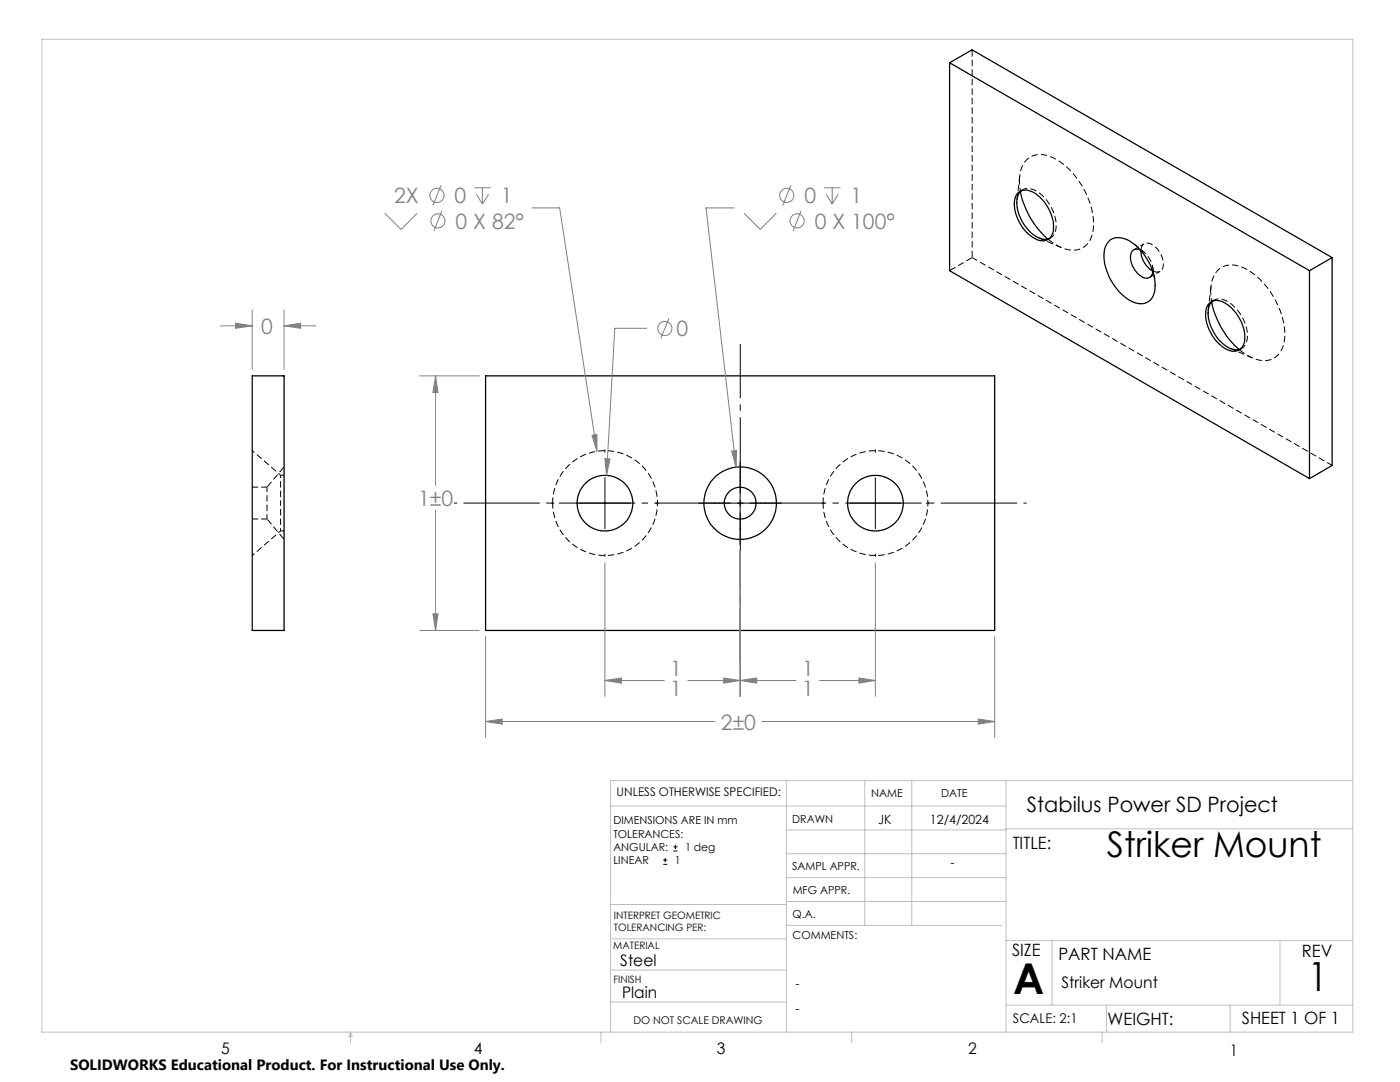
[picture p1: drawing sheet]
<svg xmlns="http://www.w3.org/2000/svg" width="279mm" height="216mm" viewBox="0 0 279 216" stroke-linecap="round" stroke-linejoin="round" font-family="sans-serif">
<path d="M110.3 100.4a10.5 10.5 0 0 1 15.4-9.2 10.5 10.5 0 0 1 .8 17.9 10.5 10.5 0 0 1-16.2-7.8v-.9M164.3 100.4a10.5 10.5 0 0 1 15.4-9.2 10.5 10.5 0 0 1 .8 17.9 10.5 10.5 0 0 1-16.2-7.8v-.9" fill="none" stroke="#000" stroke-width=".2" stroke-dasharray="1.3 .6" stroke-dashoffset=".2" stroke-linecap="butt"/>
<g fill="none" stroke="#000" stroke-width=".25">
<path d="M189.5 12.5l71.8 41.5M189.5 12.5l4.5-2.6 71.9 41.5M189.5 12.5v41.5l71.8 41.5M203.1 38.6a2.61 2.61 0 0 1 3.6 .1 8.2 8.2 0 0 1 3.4 7.8 2.22 2.22 0 0 1-3.4 1.2 8.2 8.2 0 0 1-4.2-8zM203.6 38.2a17 17 0 0 0 5.5 9.5M203.8 38.1a3.8 3.8 0 0 0-.6 4.1 8 8 0 0 0 4.9 5.5l1.3-.1M221.3 48.2a3.5 3.5 0 0 1 4.7 .2 10.7 10.7 0 0 1 4.4 9.7 2.91 2.91 0 0 1-4.4 2.1 10.7 10.7 0 0 1-5.6-10.3l.4-1zM227.6 49.9a1.33 1.33 0 0 0-1.5 0 1.33 1.33 0 0 0-.5 1.4 4.5 4.5 0 0 0 3.2 4.2 1.33 1.33 0 0 0 1.3-1.3M227.7 50a4.8 4.8 0 0 0 2.3 4.1M261.3 54v41.5M265.9 51.4l-4.6 2.6M265.9 51.4v41.5l-4.6 2.6"/>
<path d="M50.3 75h6.4v50.8h-6.4zM96.9 75h101.6v50.8h-101.6zM241.3 60.6a2.52 2.52 0 0 1 3.6 .1 8.1 8.1 0 0 1 3.4 7.8 2.26 2.26 0 0 1-3.4 1.2 8.3 8.3 0 0 1-4.2-8zM241.8 60.3a17.3 17.3 0 0 0 5.5 9.4M242 60.1a4.3 4.3 0 0 0-.5 4.7 7.4 7.4 0 0 0 4.8 4.9h1.2"/>
<circle cx="120.7" cy="100.4" r="5.5"/>
<circle cx="147.7" cy="100.4" r="3.2"/>
<circle cx="147.7" cy="100.4" r="7.2"/>
<circle cx="174.7" cy="100.4" r="5.5"/>
</g>
<path d="M203.8 38a2.68 2.68 0 0 1 3.4 .4 8.2 8.2 0 0 1 3.4 7.8l-.4 .7-.8 .7M204.1 37.9l-.5 .3M209.1 47.8l.5-.3M242.3 59.9l-.5 .3M242 60.1a2.68 2.68 0 0 1 3.4 .3 8.2 8.2 0 0 1 3.4 7.8l-.4 .8-.9 .7M247.3 69.8l.5-.3" fill="none" stroke="#000" stroke-width=".2" stroke-dasharray="1.3 .6" stroke-linecap="butt"/>
<path d="M194 9.9v41.5M203.5 36.1a4.8 4.8 0 0 1 3.1-5.2 7.4 7.4 0 0 1 6.2 2.3 16.2 16.2 0 0 1 5.4 12.2 4.4 4.4 0 0 1-3.6 4.5 7.6 7.6 0 0 1-5.5-2.2M189.5 54l4.5-2.6M227.7 50a1.35 1.35 0 0 1 .7-1.4 1.35 1.35 0 0 1 1.5 .2 4.4 4.4 0 0 1 2 4.9 1.3 1.3 0 0 1-1.9 .3M230.1 54.2a4.8 4.8 0 0 0-2.5-4.3M241.6 58.1a4.8 4.8 0 0 1 3.2-5.1 7.4 7.4 0 0 1 6.1 2.3 16.2 16.2 0 0 1 5.5 12.1 4.4 4.4 0 0 1-3.7 4.5 7.6 7.6 0 0 1-5.4-2.2M56.7 93.1l-3.4 4.1M53.3 103.6l3.4 4" fill="none" stroke="#000" stroke-width=".2" stroke-dasharray="1.3 .6" stroke-dashoffset="-.1" stroke-linecap="butt"/>
<path d="M203.7 38.2l-.2-2.1M241.8 60.2l-.2-2.1" fill="none" stroke="#000" stroke-width=".2" stroke-dasharray="1.3 .6" stroke-dashoffset=".5" stroke-linecap="butt"/>
<path d="M203.5 35.1l-.5 4.8M194 51.4l71.9 41.5M207.3 47.5l4.5 1.9M241.7 57.1l-.6 4.8M245.5 69.5l4.4 1.9M53.3 97.2h-2.9M50.4 103.6h2.9" fill="none" stroke="#000" stroke-width=".2" stroke-dasharray="1.3 .6" stroke-dashoffset=".1" stroke-linecap="butt"/>
<path d="M228.3 50.3l-1.7-1.4M228.4 48.6l-2.1 1.2M229.4 55.3l2.1-1.2M230.4 55.6l-.3-2.3M56.7 94.8h-.7M56 105.9h.7" fill="none" stroke="#000" stroke-width=".2" stroke-dasharray="1.3 .6" stroke-dashoffset=".4" stroke-linecap="butt"/>
<path d="M56 94.8l-5.6-4.9M50.4 110.8l5.6-4.9M56 100.4v-5.6M56 105.9v-5.5" fill="none" stroke="#000" stroke-width=".2" stroke-dasharray="1.3 .6" stroke-dashoffset=".7" stroke-linecap="butt"/>
<path d="M53.3 97.2v6.4" fill="none" stroke="#000" stroke-width=".2" stroke-dasharray="1.3 .6" stroke-dashoffset=".3" stroke-linecap="butt"/>
<g fill="none" stroke="#808080" stroke-width=".2">
<path d="M88 37l-1.6 4M94.7 37.5h3.2M95.1 38.8l1.2 1.9M96.3 37.5v3.2M97.5 38.8l-1.2 1.9M157.8 37l-1.6 4M164.5 37.5h3.2M164.9 38.8l1.2 1.9M166.1 37.5v3.2M167.3 38.8l-1.2 1.9M76.8 42.5l3.2 3.3 3.3-3.3M88.2 42.1l-1.6 4"/>
<path d="M106.2 41.5h5.5l7.4 48.6M146.5 41.5h-5.6l6 51.7M148.5 42.5l3.2 3.3 3.2-3.3M159.9 42.1l-1.6 4M44 65h6.3M47 64.5l3.3 .5-3.3 .5zM50.3 61.8v11.9M56.7 65l3.3-.5v1zM56.7 61.8v11.9M56.7 65h6.3M83.7 75h11.9M86.9 75l.5 3.3h-1z"/>
<path d="M86.9 75v21.8M129 65.5h-6.3l-1.7 29.4M133.5 63.5l-1.6 4.1M118.1 86.9l1-.2v3.4zM120.7 91.5l1 .1-.7 3.3zM146 90l1-.1-.1 3.3zM86.9 101.8v24M120.7 112.3v26.7M147.7 109.9v29.1M174.7 112.3v26.7M83.7 125.8h11.9M86.4 122.5h1l-.5 3.3z"/>
<path d="M96.9 127.1v20M120.7 135.8l3.3-.5v1zM120.7 135.8h11.9M137.3 135.8h21.6M144.4 135.3l3.3 .5-3.3 .5zM147.7 135.8l3.3-.5v1zM163.5 135.8h11.2M171.4 135.3l3.3 .5-3.3 .5zM198.5 127.1v20M96.9 144l3.3-.5v1zM96.9 144h45.8M152 144h46.5"/>
<path d="M195.2 143.5l3.3 .5-3.3 .5z"/>
<circle cx="87.2" cy="39" r="1.41"/>
<circle cx="157" cy="39" r="1.41"/>
<circle cx="87.4" cy="44.1" r="1.4"/>
<circle cx="159.1" cy="44.1" r="1.41"/>
<circle cx="132.7" cy="65.5" r="1.41"/>
</g>
<g fill="none" stroke="#000" stroke-width=".2">
<path d="M120.7 89.7v.5M120.7 95.3v10.2M147.7 92.1v16.6M174.7 89.7v.5M174.7 95.3v10.2M110.1 100.4h.5M115.6 100.4h10.2M120.7 110.6v.4M130.9 100.4h.5M139.5 100.4h16.5M164.1 100.4h.4M169.6 100.4h10.2"/>
<path d="M174.7 110.6v.4M184.9 100.4h.4M132.4 172.5h.8M132.4 171.6h.8M132.8 171.2v.8M134.4 169.8h.8M134.4 169h.8M134.8 168.6v.8"/>
</g>
<path d="M204.9 100.4h-114.3" fill="none" stroke="#000" stroke-width=".2" stroke-dasharray="15.2 1.3 1.3 1.3" stroke-dashoffset="-1.9" stroke-linecap="butt"/>
<path d="M147.7 132.1v-63.5" fill="none" stroke="#000" stroke-width=".2" stroke-dasharray="15.2 1.3 1.3 1.3" stroke-dashoffset="4.4" stroke-linecap="butt"/>
<g fill="none" stroke="#c0c0c0" stroke-width=".2">
<path d="M8.4 7.8h261.6v198.2h-261.6zM157 155.8v50.2M172.6 155.8v28.8M182 155.8v28.8M200.8 155.8v50.2M270 155.8h-148.2v50.2M121.8 160.8h79M157 170.4h43.8M157 165.6h43.8M157 175.1h43.8M157 179.9h43.8M200.8 165.4h69.2"/>
<path d="M121.8 200h35.2M121.8 193.6h35.2M121.8 187.3h35.2M121.8 180.5h35.2M157 184.6h42.9M200.8 187.7h69.2M210 187.7v12.9M255.4 187.7v12.9M70 206v2.1M70 206l.3 .8h-.7zM119.9 206v2.1M170 206v2.1"/>
<path d="M200.8 200.6h69.2M220 206v2.1M220.8 200.6v5.4M245.5 200.6v5.4"/>
</g>
<path d="M86.9 75l.5 3.3h-1zM86.4 122.5h1l-.5 3.3zM195.2 143.5l3.3 .5-3.3 .5zM96.9 144l3.3-.5v1zM120.7 135.8l3.3-.5v1zM144.4 135.3l3.3 .5-3.3 .5zM147.7 135.8l3.3-.5v1zM171.4 135.3l3.3 .5-3.3 .5zM118.1 86.9l1 3.2v-3.4zM146 90l.9 3.2 .1-3.3zM120.7 91.5l.3 3.4 .7-3.3zM56.7 65l3.3-.5v1zM47 64.5l3.3 .5-3.3 .5z" fill="#808080"/>
<text font-size="8.5" x="202.2" y="198.3">A</text>
<text font-size="8" x="261" y="197.8">1</text>
<text font-size="7.1" x="220.9" y="171">Striker Mount</text>
<g font-size="4.2" fill="#808080">
<text x="78.7" y="40.5">2X</text>
<text x="90.7" y="40.5">0</text>
<text x="100" y="40.5">1</text>
<text x="160.5" y="40.5">0</text>
<text x="169.8" y="40.5">1</text>
<text x="90.9" y="45.6">0 X 82°</text>
<text x="162.6" y="45.6">0 X 100°</text>
<text x="52.1" y="66.6">0</text>
<text x="135" y="67.1">0</text>
<text x="83.4" y="100.9">1±0</text>
<text x="133.8" y="134.9">1</text>
<text x="160.1" y="134.9">1</text>
<text x="133.8" y="139">1</text>
<text x="160.1" y="139">1</text>
<text x="143.9" y="145.6">2±0</text>
</g>
<text font-size="4.2" x="204.9" y="162.1">Stabilus Power SD Project</text>
<g font-size="3.4">
<text x="202.1" y="169.3">TITLE:</text>
<text x="202" y="190.8">SIZE</text>
<text x="211.2" y="191.5">PART NAME</text>
<text x="259.8" y="191">REV</text>
<text x="221" y="204.5">WEIGHT:</text>
<text x="247.8" y="204.4">SHEET 1 OF 1</text>
</g>
<g font-size="3.2">
<text x="123.8" y="192.7">Steel</text>
<text x="211.9" y="197.1">Striker Mount</text>
<text x="124.2" y="199.1">Plain</text>
<text x="44.2" y="210.4">5</text>
<text x="94.6" y="210.3">4</text>
<text x="143.1" y="210.4">3</text>
<text x="193.2" y="210.3">2</text>
<text x="245.4" y="210.6">1</text>
</g>
<text font-size="3" x="14" y="213.5">SOLIDWORKS Educational Product. For Instructional Use Only.</text>
<text font-size="2.7" x="202.1" y="204">SCALE: 2:1</text>
<g font-size="2.5">
<text x="175.3" y="164.5">JK</text>
<text x="185.6" y="164.5">12/4/2024</text>
<text x="189.7" y="173">-</text>
<text x="158.8" y="197.2">-</text>
<text x="158.8" y="202.2">-</text>
</g>
<text font-size="2.4" x="123.1" y="158.9">UNLESS OTHERWISE SPECIFIED:</text>
<g font-size="2.2">
<text x="173.9" y="159.1">NAME</text>
<text x="187.8" y="158.9">DATE</text>
<text x="122.4" y="164.5">DIMENSIONS ARE IN mm</text>
<text x="122.4" y="167.1">TOLERANCES:</text>
<text x="158.1" y="164.2">DRAWN</text>
<text x="122.4" y="172.4">LINEAR</text>
<text x="122.4" y="169.8">ANGULAR:</text>
<text x="134.7" y="172.4">1</text>
<text x="136.7" y="169.8">1 deg</text>
<text x="158.1" y="173.7">SAMPL APPR.</text>
<text x="158.2" y="178.4">MFG APPR.</text>
<text x="158.2" y="183.2">Q.A.</text>
<text x="158.2" y="187.4">COMMENTS:</text>
</g>
<text font-size="2.1" x="126.4" y="204.3">DO NOT SCALE DRAWING</text>
<g font-size="2">
<text x="122.5" y="183.3">INTERPRET GEOMETRIC</text>
<text x="122.5" y="185.9">TOLERANCING PER:</text>
<text x="122.4" y="189.4">MATERIAL</text>
<text x="122.4" y="196.2">FINISH</text>
</g>
</svg>
